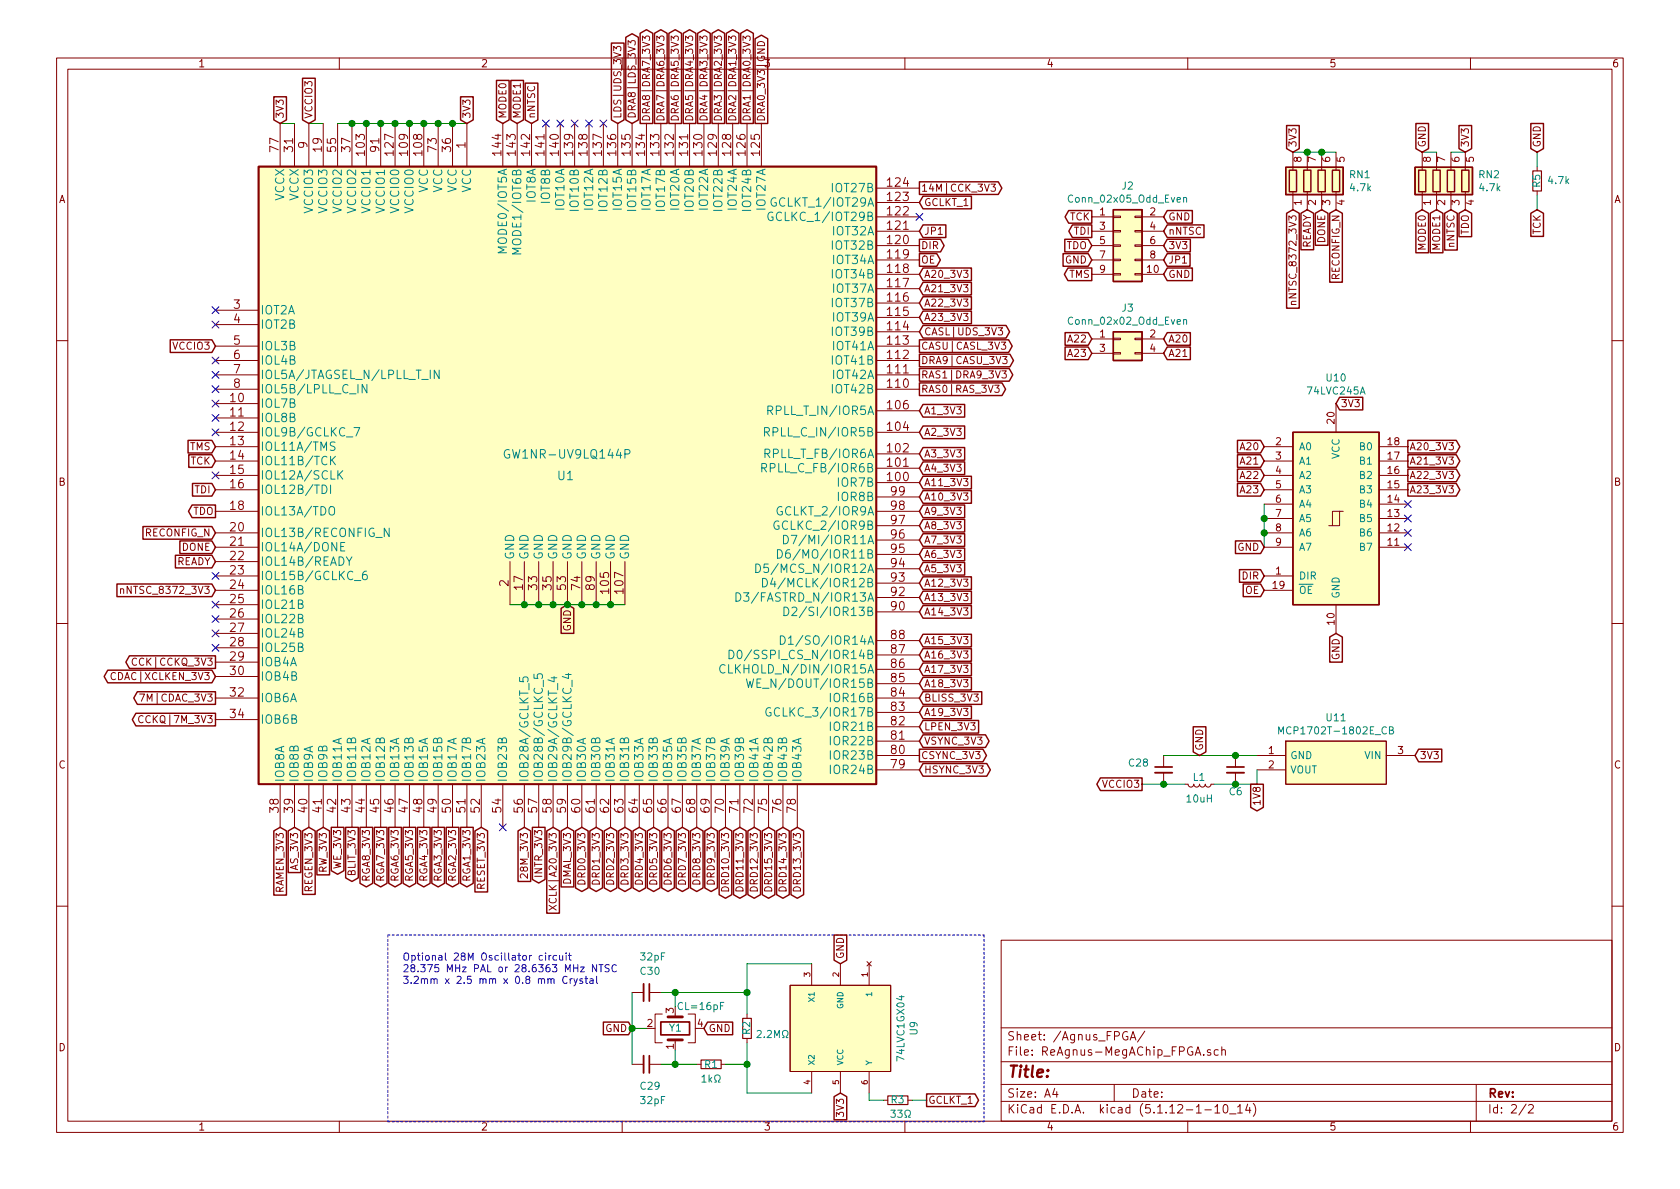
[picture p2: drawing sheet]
EESchema Schematic File Version 4
EELAYER 30 0
EELAYER END
$Descr A4 11693 8268
encoding utf-8
Sheet 2 2
Title ""
Date ""
Rev ""
Comp ""
Comment1 ""
Comment2 ""
Comment3 ""
Comment4 ""
$EndDescr
Text GLabel 4050 5750 3    50   BiDi ~ 0
DRD0_3V3
Text GLabel 4150 5750 3    50   BiDi ~ 0
DRD1_3V3
Text GLabel 4250 5750 3    50   BiDi ~ 0
DRD2_3V3
Text GLabel 4350 5750 3    50   BiDi ~ 0
DRD3_3V3
Text GLabel 4450 5750 3    50   BiDi ~ 0
DRD4_3V3
Text GLabel 4550 5750 3    50   BiDi ~ 0
DRD5_3V3
Text GLabel 4650 5750 3    50   BiDi ~ 0
DRD6_3V3
Text GLabel 4750 5750 3    50   BiDi ~ 0
DRD7_3V3
Text GLabel 4850 5750 3    50   BiDi ~ 0
DRD8_3V3
Text GLabel 4950 5750 3    50   BiDi ~ 0
DRD9_3V3
Text GLabel 5050 5750 3    50   BiDi ~ 0
DRD10_3V3
Text GLabel 5150 5750 3    50   BiDi ~ 0
DRD11_3V3
Text GLabel 5250 5750 3    50   BiDi ~ 0
DRD12_3V3
Text GLabel 5550 5750 3    50   BiDi ~ 0
DRD13_3V3
Text GLabel 5450 5750 3    50   BiDi ~ 0
DRD14_3V3
Text GLabel 5350 5750 3    50   BiDi ~ 0
DRD15_3V3
Text GLabel 6400 4750 2    50   Input ~ 0
A18_3V3
Text GLabel 6400 4950 2    50   Input ~ 0
A19_3V3
Text GLabel 6400 4650 2    50   Input ~ 0
A17_3V3
Text GLabel 6400 4550 2    50   Input ~ 0
A16_3V3
Text GLabel 6400 4450 2    50   Input ~ 0
A15_3V3
Text GLabel 6400 4250 2    50   Input ~ 0
A14_3V3
Text GLabel 6400 4150 2    50   Input ~ 0
A13_3V3
Text GLabel 6400 4050 2    50   Input ~ 0
A12_3V3
Text GLabel 6400 3350 2    50   Input ~ 0
A11_3V3
Text GLabel 6400 3450 2    50   Input ~ 0
A10_3V3
Text GLabel 6400 3550 2    50   Input ~ 0
A9_3V3
Text GLabel 6400 3650 2    50   Input ~ 0
A8_3V3
Text GLabel 6400 3750 2    50   Input ~ 0
A7_3V3
Text GLabel 6400 3850 2    50   Input ~ 0
A6_3V3
Text GLabel 6400 3950 2    50   Input ~ 0
A5_3V3
Text GLabel 6400 5350 2    50   BiDi ~ 0
HSYNC_3V3
Text GLabel 6400 5250 2    50   Output ~ 0
CSYNC_3V3
Text GLabel 6400 5150 2    50   BiDi ~ 0
VSYNC_3V3
Text GLabel 6400 5050 2    50   Input ~ 0
LPEN_3V3
Text GLabel 6400 3250 2    50   Input ~ 0
A4_3V3
Text GLabel 6400 3150 2    50   Input ~ 0
A3_3V3
Text GLabel 6400 3000 2    50   Input ~ 0
A2_3V3
Text GLabel 6400 2850 2    50   Input ~ 0
A1_3V3
Text GLabel 6400 2700 2    50   Output ~ 0
RAS0|RAS_3V3
Text GLabel 6400 2600 2    50   Output ~ 0
RAS1|DRA9_3V3
Text GLabel 6400 2500 2    50   Output ~ 0
DRA9|CASU_3V3
Text GLabel 6400 2400 2    50   Output ~ 0
CASU|CASL_3V3
Text GLabel 6400 2300 2    50   BiDi ~ 0
CASL|UDS_3V3
Text GLabel 4900 850  1    50   Output ~ 0
DRA4|DRA3_3V3
Text GLabel 5000 850  1    50   Output ~ 0
DRA3|DRA2_3V3
Text GLabel 5100 850  1    50   Output ~ 0
DRA2|DRA1_3V3
Text GLabel 5200 850  1    50   Output ~ 0
DRA1|DRA0_3V3
Text GLabel 5300 850  1    50   Output ~ 0
DRA0_3V3|GND
Text GLabel 2450 5750 3    50   Output ~ 0
BLIT_3V3
Text GLabel 2350 5750 3    50   Output ~ 0
WE_3V3
Text GLabel 2250 5750 3    50   Input ~ 0
RW_3V3
Text GLabel 2150 5750 3    50   Input ~ 0
REGEN_3V3
Text GLabel 2050 5750 3    50   Input ~ 0
AS_3V3
Text GLabel 1950 5750 3    50   Input ~ 0
RAMEN_3V3
Text GLabel 3650 5750 3    50   Input ~ 0
28M_3V3
Text GLabel 1500 5000 0    50   Output ~ 0
CCKQ|7M_3V3
Text GLabel 1500 4600 0    50   Output ~ 0
CCK|CCKQ_3V3
Text GLabel 6400 1300 2    50   Output ~ 0
14M|CCK_3V3
Text GLabel 1500 4850 0    50   Output ~ 0
7M|CDAC_3V3
Text GLabel 1500 4700 0    50   BiDi ~ 0
CDAC|XCLKEN_3V3
Text GLabel 3250 5750 3    50   Output ~ 0
RGA1_3V3
Text GLabel 3150 5750 3    50   Output ~ 0
RGA2_3V3
Text GLabel 3050 5750 3    50   Output ~ 0
RGA3_3V3
Text GLabel 2950 5750 3    50   Output ~ 0
RGA4_3V3
Text GLabel 2850 5750 3    50   Output ~ 0
RGA5_3V3
Text GLabel 2750 5750 3    50   Output ~ 0
RGA6_3V3
Text GLabel 2650 5750 3    50   Output ~ 0
RGA7_3V3
Text GLabel 2550 5750 3    50   Output ~ 0
RGA8_3V3
Text GLabel 3350 5750 3    50   Input ~ 0
RESET_3V3
Text GLabel 3750 5750 3    50   Output ~ 0
INTR_3V3
Text GLabel 3950 5750 3    50   Input ~ 0
DMAL_3V3
Text GLabel 6400 4850 2    50   Input ~ 0
BLISS_3V3
$Comp
L Connector_Generic:Conn_02x05_Odd_Even J2
U 1 1
P 7800 1700
F 0 "J2" H 7850 2117 50  0000 C CNN
F 1 "Conn_02x05_Odd_Even" H 7850 2026 50  0000 C CNN
F 2 "Connector_PinHeader_2.54mm:PinHeader_2x05_P2.54mm_Vertical" H 7800 1700 50  0001 C CNN
F 3 "~" H 7800 1700 50  0001 C CNN
	1    7800 1700
	1    0    0    -1  
$EndComp
Text GLabel 7600 1500 0    50   Output ~ 0
TCK
Text GLabel 7600 1600 0    50   Output ~ 0
TDI
Text GLabel 7600 1700 0    50   Input ~ 0
TDO
Text GLabel 7600 1800 0    50   Input ~ 0
GND
Text GLabel 7600 1900 0    50   Output ~ 0
TMS
Text GLabel 8100 1500 2    50   Input ~ 0
GND
Text GLabel 8100 1900 2    50   Input ~ 0
GND
Text GLabel 8100 1600 2    50   Input ~ 0
nNTSC
Text GLabel 8100 1800 2    50   Input ~ 0
JP1
Text GLabel 8100 1700 2    50   Input ~ 0
3V3
Text GLabel 1500 3200 0    50   Input ~ 0
TCK
Text GLabel 1500 3400 0    50   Input ~ 0
TDI
Text GLabel 1500 3550 0    50   Output ~ 0
TDO
Text GLabel 1500 3100 0    50   Input ~ 0
TMS
Text GLabel 1500 3700 0    50   Input ~ 0
RECONFIG_N
Text GLabel 1500 3800 0    50   Input ~ 0
DONE
Text GLabel 1500 3900 0    50   Input ~ 0
READY
Text GLabel 6400 1400 2    50   Input ~ 0
GCLKT_1
Text GLabel 3600 850  1    50   Input ~ 0
MODE1
Text GLabel 3500 850  1    50   Input ~ 0
MODE0
Text GLabel 1500 4100 0    50   Input ~ 0
nNTSC_8372_3V3
Text GLabel 3700 850  1    50   Input ~ 0
nNTSC
Text GLabel 8800 3100 0    50   Input ~ 0
A20
Text GLabel 8800 3200 0    50   Input ~ 0
A21
Text GLabel 8800 3300 0    50   Input ~ 0
A22
Text GLabel 8800 3400 0    50   Input ~ 0
A23
Text GLabel 7600 2350 0    50   Input ~ 0
A22
Text GLabel 7600 2450 0    50   Input ~ 0
A23
$Comp
L Connector_Generic:Conn_02x02_Odd_Even J3
U 1 1
P 7800 2350
F 0 "J3" H 7850 2567 50  0000 C CNN
F 1 "Conn_02x02_Odd_Even" H 7850 2476 50  0000 C CNN
F 2 "Connector_PinHeader_2.00mm:PinHeader_2x02_P2.00mm_Vertical" H 7800 2350 50  0001 C CNN
F 3 "~" H 7800 2350 50  0001 C CNN
	1    7800 2350
	1    0    0    -1  
$EndComp
Text GLabel 8100 2450 2    50   Input ~ 0
A21
Text GLabel 8100 2350 2    50   Input ~ 0
A20
Text GLabel 8800 3800 0    50   Input ~ 0
GND
Text GLabel 8800 4100 0    50   Input ~ 0
OE
Text GLabel 9800 3100 2    50   Output ~ 0
A20_3V3
Text GLabel 9800 3200 2    50   Output ~ 0
A21_3V3
Text GLabel 9800 3300 2    50   Output ~ 0
A22_3V3
Text GLabel 9800 3400 2    50   Output ~ 0
A23_3V3
Text GLabel 6400 1900 2    50   Input ~ 0
A20_3V3
Text GLabel 6400 2000 2    50   Input ~ 0
A21_3V3
Text GLabel 6400 2100 2    50   Input ~ 0
A22_3V3
Text GLabel 6400 2200 2    50   Input ~ 0
A23_3V3
$Comp
L ReAgnus-MegAChip:74LVC245A U10
U 1 1
P 9300 3600
F 0 "U10" H 9300 4581 50  0000 C CNN
F 1 "74LVC245A" H 9300 4490 50  0000 C CNN
F 2 "Package_SO:TSSOP-20_4.4x6.5mm_P0.65mm" H 9300 3600 50  0001 C CNN
F 3 "https://www.mouser.se/datasheet/2/916/74LVC_LVCH245A-1389000.pdf" H 9300 3600 50  0001 C CNN
	1    9300 3600
	1    0    0    -1  
$EndComp
Text GLabel 9300 4400 3    50   Input ~ 0
GND
Text GLabel 9300 2800 2    50   Input ~ 0
3V3
Text GLabel 8800 4000 0    50   Input ~ 0
DIR
Wire Wire Line
	8800 3500 8800 3600
Connection ~ 8800 3600
Wire Wire Line
	8800 3600 8800 3700
Connection ~ 8800 3700
Wire Wire Line
	8800 3700 8800 3800
NoConn ~ 9800 3500
NoConn ~ 9800 3600
NoConn ~ 9800 3700
NoConn ~ 9800 3800
$Comp
L ReAgnus-MegAChip:74LVC1GX04 U9
U 1 1
P 5850 7150
F 0 "U9" H 5850 7665 50  0000 C CNN
F 1 "74LVC1GX04" H 5850 7574 50  0000 C CNN
F 2 "Package_SO:TSOP-6_1.65x3.05mm_P0.95mm" H 6350 8100 50  0001 C CNN
F 3 "https://www.mouser.se/datasheet/2/916/74LVC1GX04-2937637.pdf" H 6350 8100 50  0001 C CNN
	1    5850 7150
	0    1    1    0   
$EndComp
Text GLabel 5850 6700 1    50   Input ~ 0
GND
Text GLabel 6450 7650 2    50   Output ~ 0
GCLKT_1
Text GLabel 6400 1600 2    50   Input ~ 0
JP1
Text GLabel 5850 7600 3    50   Input ~ 0
3V3
$Comp
L Device:Crystal_GND24 Y1
U 1 1
P 4700 7150
F 0 "Y1" V 4700 7100 50  0000 L CNN
F 1 "CL=16pF" V 4850 6800 50  0000 L CNN
F 2 "Crystal:Crystal_SMD_SeikoEpson_FA238-4Pin_3.2x2.5mm" H 4700 7150 50  0001 C CNN
F 3 "~" H 4700 7150 50  0001 C CNN
	1    4700 7150
	0    -1   -1   0   
$EndComp
Text GLabel 4400 7150 0    50   Input ~ 0
GND
Text GLabel 4900 7150 2    50   Input ~ 0
GND
Wire Wire Line
	6050 7650 6050 7600
$Comp
L Device:C_Small C?
U 1 1
P 4500 7400
AR Path="/6383AF05" Ref="C?"  Part="1" 
AR Path="/632D3BDF/6383AF05" Ref="C?"  Part="1" 
AR Path="/632F104D/6383AF05" Ref="C29"  Part="1" 
F 0 "C29" V 4650 7350 50  0000 L CNN
F 1 "32pF" V 4750 7350 50  0000 L CNN
F 2 "Capacitor_SMD:C_0603_1608Metric_Pad1.05x0.95mm_HandSolder" H 4500 7400 50  0001 C CNN
F 3 "~" H 4500 7400 50  0001 C CNN
	1    4500 7400
	0    1    1    0   
$EndComp
Wire Wire Line
	4600 6900 4700 6900
Wire Wire Line
	4700 7000 4700 6900
$Comp
L Device:R_Small R1
U 1 1
P 4950 7400
F 0 "R1" V 4950 7400 50  0000 C CNN
F 1 "1kΩ" V 5050 7400 50  0000 C CNN
F 2 "Resistor_SMD:R_0603_1608Metric_Pad1.05x0.95mm_HandSolder" H 4950 7400 50  0001 C CNN
F 3 "~" H 4950 7400 50  0001 C CNN
	1    4950 7400
	0    1    1    0   
$EndComp
$Comp
L Device:R_Small R2
U 1 1
P 5200 7150
F 0 "R2" V 5200 7200 50  0000 R CNN
F 1 "2.2MΩ" H 5141 7195 50  0000 R CNN
F 2 "Resistor_SMD:R_0603_1608Metric_Pad1.05x0.95mm_HandSolder" H 5200 7150 50  0001 C CNN
F 3 "~" H 5200 7150 50  0001 C CNN
	1    5200 7150
	-1   0    0    1   
$EndComp
Wire Wire Line
	4700 6900 5200 6900
Wire Wire Line
	5200 6900 5200 6700
Wire Wire Line
	5200 6700 5650 6700
Connection ~ 4700 6900
Wire Wire Line
	5200 7050 5200 6900
Connection ~ 5200 6900
$Comp
L Device:C_Small C?
U 1 1
P 4500 6900
AR Path="/63835116" Ref="C?"  Part="1" 
AR Path="/632D3BDF/63835116" Ref="C?"  Part="1" 
AR Path="/632F104D/63835116" Ref="C30"  Part="1" 
F 0 "C30" V 4350 6850 50  0000 L CNN
F 1 "32pF" V 4250 6850 50  0000 L CNN
F 2 "Capacitor_SMD:C_0603_1608Metric_Pad1.05x0.95mm_HandSolder" H 4500 6900 50  0001 C CNN
F 3 "~" H 4500 6900 50  0001 C CNN
	1    4500 6900
	0    1    1    0   
$EndComp
Wire Wire Line
	4600 7400 4700 7400
Wire Wire Line
	4700 7300 4700 7400
Connection ~ 4700 7400
Wire Wire Line
	4700 7400 4850 7400
Wire Wire Line
	5200 7250 5200 7400
Wire Wire Line
	5200 7600 5650 7600
Wire Wire Line
	5050 7400 5200 7400
Connection ~ 5200 7400
Wire Wire Line
	5200 7400 5200 7600
Wire Wire Line
	4400 6900 4400 7150
Wire Wire Line
	4400 7150 4500 7150
Connection ~ 4400 7150
Wire Wire Line
	4400 7150 4400 7400
Wire Notes Line
	6850 6500 6850 7800
Text Notes 2800 6850 0    50   ~ 0
Optional 28M Oscillator circuit\n28.375 MHz PAL or 28.6363 MHz NTSC\n3.2mm x 2.5 mm x 0.8 mm Crystal
Wire Notes Line
	2700 6500 2700 7800
Wire Notes Line
	2700 7800 6850 7800
Wire Notes Line
	2700 6500 6850 6500
$Comp
L ReAgnus-MegAChip:GW1NR-UV9LQ144P U1
U 1 1
P 3950 3300
F 0 "U1" H 4000 3300 60  0000 R CNN
F 1 "GW1NR-UV9LQ144P" H 4400 3450 60  0000 R CNN
F 2 "Package_QFP:LQFP-144_20x20mm_P0.5mm" H 3950 3400 60  0001 C CNN
F 3 "" H 5400 4500 60  0001 C CNN
	1    3950 3300
	1    0    0    -1  
$EndComp
Text GLabel 3250 850  1    50   Input ~ 0
3V3
Wire Wire Line
	1950 850  2050 850 
Wire Wire Line
	2350 850  2450 850 
Connection ~ 2450 850 
Wire Wire Line
	2450 850  2550 850 
Connection ~ 2550 850 
Wire Wire Line
	2550 850  2650 850 
Connection ~ 2650 850 
Wire Wire Line
	2650 850  2750 850 
Connection ~ 2750 850 
Wire Wire Line
	2750 850  2850 850 
Connection ~ 2850 850 
Wire Wire Line
	2850 850  2950 850 
Connection ~ 2950 850 
Wire Wire Line
	2950 850  3050 850 
Connection ~ 3050 850 
Wire Wire Line
	3050 850  3150 850 
Connection ~ 3150 850 
Wire Wire Line
	3150 850  3250 850 
Wire Wire Line
	3550 4200 3650 4200
Connection ~ 3650 4200
Wire Wire Line
	3650 4200 3750 4200
Connection ~ 3750 4200
Wire Wire Line
	3750 4200 3850 4200
Connection ~ 3850 4200
Wire Wire Line
	3850 4200 3950 4200
Connection ~ 3950 4200
Wire Wire Line
	3950 4200 4050 4200
Connection ~ 4050 4200
Wire Wire Line
	4050 4200 4150 4200
Connection ~ 4150 4200
Wire Wire Line
	4150 4200 4250 4200
Connection ~ 4250 4200
Wire Wire Line
	4250 4200 4350 4200
Text GLabel 3950 4200 3    50   Input ~ 0
GND
Text GLabel 1500 2400 0    50   Input ~ 0
VCCIO3
Text GLabel 3850 5750 3    50   Input ~ 0
XCLK|A20_3V3
Text GLabel 4300 850  1    50   Input ~ 0
LDS|UDS_3V3
Text GLabel 4400 850  1    50   BiDi ~ 0
DRA8|LDS_3V3
Text GLabel 4500 850  1    50   Output ~ 0
DRA8|DRA7_3V3
Text GLabel 4600 850  1    50   Output ~ 0
DRA7|DRA6_3V3
Text GLabel 4700 850  1    50   Output ~ 0
DRA6|DRA5_3V3
Text GLabel 4800 850  1    50   Output ~ 0
DRA5|DRA4_3V3
Text GLabel 9000 1450 3    50   Input ~ 0
nNTSC_8372_3V3
Text GLabel 9100 1450 3    50   Input ~ 0
READY
Text GLabel 9200 1450 3    50   Input ~ 0
DONE
Text GLabel 9300 1450 3    50   Input ~ 0
RECONFIG_N
Wire Wire Line
	9200 1050 9300 1050
Connection ~ 9200 1050
Wire Wire Line
	9100 1050 9200 1050
Connection ~ 9100 1050
Wire Wire Line
	9000 1050 9100 1050
Text GLabel 9000 1050 1    50   Input ~ 0
3V3
$Comp
L Device:R_Pack04 RN1
U 1 1
P 9200 1250
F 0 "RN1" H 9388 1296 50  0000 L CNN
F 1 "4.7k" H 9388 1205 50  0000 L CNN
F 2 "Agnus:RESCAF80P320X160X60-8N" V 9475 1250 50  0001 C CNN
F 3 "~" H 9200 1250 50  0001 C CNN
	1    9200 1250
	1    0    0    -1  
$EndComp
Text GLabel 10700 1450 3    50   Input ~ 0
TCK
Text GLabel 9900 1450 3    50   Input ~ 0
MODE0
Text GLabel 10000 1450 3    50   Input ~ 0
MODE1
$Comp
L Device:R_Small R3
U 1 1
P 6250 7650
F 0 "R3" V 6250 7600 50  0000 L CNN
F 1 "33Ω" V 6150 7550 50  0000 L CNN
F 2 "Resistor_SMD:R_0603_1608Metric_Pad0.98x0.95mm_HandSolder" H 6250 7650 50  0001 C CNN
F 3 "~" H 6250 7650 50  0001 C CNN
	1    6250 7650
	0    -1   -1   0   
$EndComp
Text GLabel 6400 1800 2    50   Output ~ 0
OE
Wire Wire Line
	6050 7650 6150 7650
Wire Wire Line
	6350 7650 6450 7650
NoConn ~ 4200 850 
NoConn ~ 4100 850 
NoConn ~ 4000 850 
NoConn ~ 3900 850 
NoConn ~ 3800 850 
$Comp
L Device:R_Pack04 RN2
U 1 1
P 10100 1250
F 0 "RN2" H 10288 1296 50  0000 L CNN
F 1 "4.7k" H 10288 1205 50  0000 L CNN
F 2 "Agnus:RESCAF80P320X160X60-8N" V 10375 1250 50  0001 C CNN
F 3 "~" H 10100 1250 50  0001 C CNN
	1    10100 1250
	1    0    0    -1  
$EndComp
Text GLabel 10200 1050 1    50   Input ~ 0
3V3
Text GLabel 9900 1050 1    50   Input ~ 0
GND
Wire Wire Line
	9900 1050 10000 1050
NoConn ~ 3500 5750
Text GLabel 10100 1450 3    50   Input ~ 0
nNTSC
NoConn ~ 1500 4000
NoConn ~ 1500 2900
NoConn ~ 1500 4500
NoConn ~ 1500 4400
NoConn ~ 1500 4300
NoConn ~ 1500 4200
Text GLabel 2150 850  1    50   Input ~ 0
VCCIO3
Wire Wire Line
	2150 850  2250 850 
Text GLabel 1950 850  1    50   Input ~ 0
3V3
NoConn ~ 1500 2150
NoConn ~ 1500 2250
NoConn ~ 1500 2500
NoConn ~ 1500 2600
NoConn ~ 1500 2700
NoConn ~ 1500 3300
NoConn ~ 1500 2800
NoConn ~ 1500 3000
NoConn ~ 6400 1500
Text GLabel 6400 1700 2    50   Output ~ 0
DIR
$Comp
L ReAgnus-MegAChip:MCP1702T-1802E_CB U11
U 1 1
P 9300 5300
F 0 "U11" H 9300 5615 50  0000 C CNN
F 1 "MCP1702T-1802E_CB" H 9300 5524 50  0000 C CNN
F 2 "Package_TO_SOT_SMD:SOT-23_Handsoldering" H 9700 5450 50  0001 L CNN
F 3 "" H 9700 5350 50  0001 L CNN
	1    9300 5300
	1    0    0    -1  
$EndComp
Text GLabel 9850 5250 2    50   Input ~ 0
3V3
Text GLabel 8350 5250 1    50   Input ~ 0
GND
Text GLabel 8750 5450 3    50   Output ~ 0
1V8
$Comp
L Device:C_Small C?
U 1 1
P 8600 5350
AR Path="/66807BC8" Ref="C?"  Part="1" 
AR Path="/632D3BDF/66807BC8" Ref="C?"  Part="1" 
AR Path="/632F104D/66807BC8" Ref="C6"  Part="1" 
F 0 "C6" H 8550 5200 50  0000 L CNN
F 1 "0.1uF" H 8600 5100 50  0001 L CNN
F 2 "Capacitor_SMD:C_0805_2012Metric_Pad1.18x1.45mm_HandSolder" H 8600 5350 50  0001 C CNN
F 3 "~" H 8600 5350 50  0001 C CNN
	1    8600 5350
	1    0    0    -1  
$EndComp
Wire Wire Line
	8750 5350 8750 5450
Wire Wire Line
	8750 5450 8600 5450
Connection ~ 8600 5450
Wire Wire Line
	8600 5450 8450 5450
Connection ~ 8600 5250
Wire Wire Line
	8600 5250 8750 5250
$Comp
L Device:L_Small L1
U 1 1
P 8350 5450
F 0 "L1" V 8300 5400 50  0000 L CNN
F 1 "10uH" V 8450 5350 50  0000 L CNN
F 2 "Inductor_SMD:L_0805_2012Metric_Pad1.05x1.20mm_HandSolder" H 8350 5450 50  0001 C CNN
F 3 "~" H 8350 5450 50  0001 C CNN
	1    8350 5450
	0    1    1    0   
$EndComp
$Comp
L Device:C_Small C?
U 1 1
P 8100 5350
AR Path="/668717A8" Ref="C?"  Part="1" 
AR Path="/632D3BDF/668717A8" Ref="C?"  Part="1" 
AR Path="/632F104D/668717A8" Ref="C28"  Part="1" 
F 0 "C28" H 7850 5400 50  0000 L CNN
F 1 "0.01uF" H 8100 5100 50  0001 L CNN
F 2 "Capacitor_SMD:C_0603_1608Metric_Pad1.08x0.95mm_HandSolder" H 8100 5350 50  0001 C CNN
F 3 "~" H 8100 5350 50  0001 C CNN
	1    8100 5350
	1    0    0    -1  
$EndComp
Wire Wire Line
	8250 5450 8100 5450
Connection ~ 8100 5450
Wire Wire Line
	8100 5450 7950 5450
Wire Wire Line
	8100 5250 8600 5250
Text GLabel 7950 5450 0    50   Output ~ 0
VCCIO3
Text GLabel 10200 1450 3    50   Input ~ 0
TDO
Wire Wire Line
	10100 1050 10200 1050
Text GLabel 10700 1050 1    50   Input ~ 0
GND
Wire Wire Line
	10700 1350 10700 1450
Wire Wire Line
	10700 1050 10700 1150
$Comp
L Device:R_Small R5
U 1 1
P 10700 1250
F 0 "R5" V 10700 1250 50  0000 C CNN
F 1 "4.7k" H 10550 1250 50  0000 C CNN
F 2 "Resistor_SMD:R_0603_1608Metric_Pad0.98x0.95mm_HandSolder" H 10700 1250 50  0001 C CNN
F 3 "~" H 10700 1250 50  0001 C CNN
	1    10700 1250
	-1   0    0    1   
$EndComp
$EndSCHEMATC
